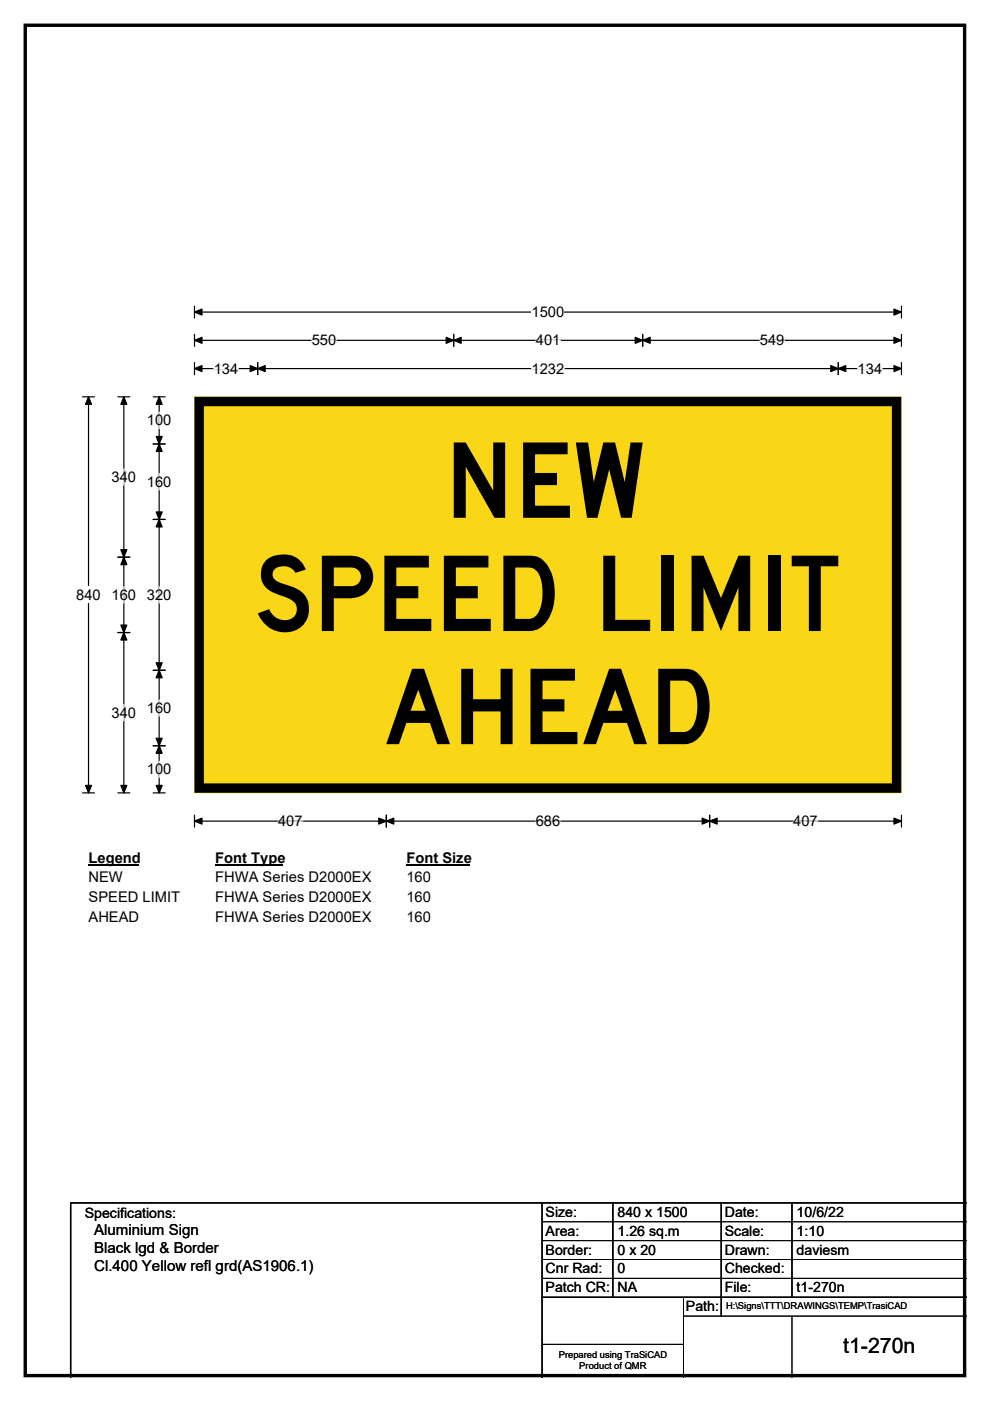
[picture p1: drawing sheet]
<svg xmlns="http://www.w3.org/2000/svg" width="210mm" height="297mm" viewBox="0 0 210 297" stroke-linecap="round" stroke-linejoin="round" font-family="sans-serif">
<path d="M5.4 5.4h199.2v286.3h-199.2z" fill="none" stroke="#000" stroke-width=".72"/>
<path d="M41.3 66.2h149.9M41.3 64.9v2.5M191.2 64.9v2.5" fill="none" stroke="#000" stroke-width=".25"/>
<path d="M41.3 66.2l1.5-.7v1.3zM189.6 65.5l1.6 .7-1.6 .6z" fill="#000" stroke="#000" stroke-width=".25"/>
<path d="M112.8 64.4h6.9v3.5h-6.9z" fill="#fff"/>
<g fill="none" stroke="#000" stroke-width=".25">
<path d="M41.3 72.2h149.9M41.3 70.9v2.5M41.3 76.9v2.5M41.3 78.1h149.9M54.7 76.9v2.5M96.2 70.9v2.5M136.3 70.9v2.5M177.8 76.9v2.5M191.2 70.9v2.5M191.2 76.9v2.5M17.5 84.1h2.5M18.8 84.1v84"/>
<path d="M17.5 168.1h2.5M41.3 172.8v2.6M41.3 174.1h149.9M81.9 172.8v2.6M150.5 172.8v2.6M191.2 172.8v2.6"/>
</g>
<g fill="#000" stroke="#000" stroke-width=".25">
<path d="M41.3 72.2l1.5-.7v1.3zM41.3 78.1l1.5-.6v1.3zM54.7 78.1l1.5-.6v1.3zM53.1 77.5l1.6 .6-1.6 .7zM96.2 72.2l1.6-.7v1.3zM94.6 71.5l1.6 .7-1.6 .6zM134.7 71.5l1.6 .7-1.6 .6zM136.3 72.2l1.6-.7v1.3zM176.2 77.5l1.6 .6-1.6 .7zM177.8 78.1l1.6-.6v1.3zM189.6 71.5l1.6 .7-1.6 .6zM189.6 77.5l1.6 .6-1.6 .7z"/>
<path d="M18.8 84.1l.6 1.6h-1.3zM18.1 166.5h1.3l-.6 1.6zM41.3 174.1l1.5-.6v1.2zM81.9 174.1l1.6-.6v1.2zM80.3 173.5l1.6 .6-1.6 .6zM148.9 173.5l1.6 .6-1.6 .6zM150.5 174.1l1.6-.6v1.2zM189.6 173.5l1.6 .6-1.6 .6z"/>
</g>
<path d="M45.3 78.1h5.2M66.1 72.2h5.2M112.8 78.1h6.9M113.7 72.2h5.2M161.2 72.2h5.2M181.9 78.1h5.2M59 174.1h5.2M113.6 174.1h5.2M168.3 174.1h5.2" fill="none" stroke="#fff" stroke-width=".25"/>
<path d="M16.2 124.4h5.2v3.5h-5.2z" fill="#fff"/>
<path d="M25 84.1h2.5M26.3 84.1v84M32.5 84.1h2.5M32.5 94.1h2.5M33.8 84.1v84M25 118.1h2.5M32.5 110.1h2.5M25 134.1h2.5M32.5 142.1h2.5M32.5 158.1h2.5M25 168.1h2.5M32.5 168.1h2.5" fill="none" stroke="#000" stroke-width=".25"/>
<g fill="#000" stroke="#000" stroke-width=".25">
<path d="M26.3 84.1l.6 1.6h-1.3zM33.8 94.1l.6 1.6h-1.3zM33.8 84.1l.6 1.6h-1.3zM33.1 92.5h1.3l-.6 1.6zM26.3 118.1l.6 1.6h-1.3zM25.6 116.5h1.3l-.6 1.6zM33.1 108.5h1.3l-.6 1.6zM33.8 110.1l.6 1.6h-1.3zM25.6 132.5h1.3l-.6 1.6zM26.3 134.1l.6 1.6h-1.3zM33.1 140.5h1.3l-.6 1.6zM33.8 142.1l.6 1.6h-1.3z"/>
<path d="M33.1 156.5h1.3l-.6 1.6zM33.8 158.1l.6 1.6h-1.3zM25.6 166.5h1.3l-.6 1.6zM33.1 166.5h1.3l-.6 1.6z"/>
</g>
<path d="M26.3 99.4v3.5M33.8 87.4v3.5M33.8 100.4v3.5M26.3 124.4v3.5M33.8 124.4v3.5M26.3 149.4v3.5M33.8 148.4v3.4M33.8 161.4v3.4" fill="none" stroke="#fff" stroke-width=".25"/>
<path d="M18.8 180.1h10.7v3.5h-10.7z" fill="#fff"/>
<path d="M18.8 183.4h10.7" fill="none" stroke="#000" stroke-width=".32"/>
<path d="M45.6 180.1h14.4v3.5h-14.4z" fill="#fff"/>
<path d="M45.6 183.4h14.4" fill="none" stroke="#000" stroke-width=".32"/>
<path d="M86.2 180.1h13.5v3.5h-13.5z" fill="#fff"/>
<path d="M86.2 183.4h13.5" fill="none" stroke="#000" stroke-width=".32"/>
<g fill="#fff">
<path d="M18.8 184.3h7.2v3.5h-7.2z"/>
<path d="M45.6 184.3h33.1v3.5h-33.1z"/>
<path d="M86.2 184.3h5.2v3.5h-5.2z"/>
<path d="M18.8 188.5h19.3v3.5h-19.3z"/>
<path d="M45.6 188.5h33.1v3.5h-33.1z"/>
<path d="M86.2 188.5h5.2v3.5h-5.2z"/>
<path d="M18.7 192.7h10.8v3.5h-10.8z"/>
<path d="M45.6 192.7h33.1v3.5h-33.1z"/>
<path d="M86.2 192.7h5.2v3.5h-5.2z"/>
</g>
<path d="M41.3 84.2h149.9v83.9h-149.9z" fill="#fad716"/>
<path d="M41.3 84.1h149.9v84h-149.9z" fill="none" stroke="#fad716" stroke-width=".21"/>
<path d="M42.2 85.1h148v82h-148z" fill="none" stroke="#000" stroke-width="2"/>
<path d="M115 255v37M130 255v20M153 255v24M168 255v20M205 255h-190v37M115 275h90" fill="none" stroke="#000" stroke-width=".3"/>
<path d="M115 259h90M115 263h90M115 267h90M115 271h90M145 279h60M145 275v17M168 279v13M115 285h30" fill="none" stroke="#000" stroke-width=".21"/>
<g font-size="22.2">
<text x="94.3" y="109.8">NEW</text>
<text x="53.9" y="133.8">SPEED LIMIT</text>
<text x="81.4" y="157.8">AHEAD</text>
</g>
<text font-size="4.5" x="178.9" y="286.9">t1-270n</text>
<g font-size="3.2">
<text x="20" y="261.9">Aluminium Sign</text>
<text x="20" y="265.7">Black lgd &amp; Border</text>
<text x="20" y="269.6">Cl.400 Yellow refl grd(AS1906.1)</text>
</g>
<g font-size="3.1">
<text x="112.8" y="67.2">1500</text>
<text x="66.1" y="73.2">550</text>
<text x="113.7" y="73.2">401</text>
<text x="161.2" y="73.2">549</text>
<text x="45.3" y="79.2">134</text>
<text x="112.8" y="79.2">1232</text>
<text x="181.9" y="79.2">134</text>
<text x="31.2" y="90.2">100</text>
<text x="23.7" y="102.2">340</text>
<text x="31.2" y="103.2">160</text>
<text x="16.2" y="127.2">840</text>
<text x="23.7" y="127.2">160</text>
<text x="31.2" y="127.2">320</text>
<text x="23.7" y="152.1">340</text>
<text x="31.2" y="151.2">160</text>
<text x="31.2" y="164.2">100</text>
<text x="59" y="175.2">407</text>
<text x="113.6" y="175.2">686</text>
<text x="168.3" y="175.2">407</text>
<text x="18.8" y="182.9">Legend</text>
<text x="45.6" y="182.9">Font Type</text>
<text x="86.2" y="182.9">Font Size</text>
<text x="18.8" y="187.1">NEW</text>
<text x="18.8" y="191.3">SPEED LIMIT</text>
<text x="45.6" y="187.1">FHWA Series D2000EX</text>
<text x="45.6" y="191.3">FHWA Series D2000EX</text>
<text x="86.2" y="187.1">160</text>
<text x="86.2" y="191.3">160</text>
<text x="18.8" y="195.5">AHEAD</text>
<text x="45.6" y="195.5">FHWA Series D2000EX</text>
<text x="86.2" y="195.5">160</text>
</g>
<g font-size="3">
<text x="115.7" y="258">Size:</text>
<text x="131" y="258">840 x 1500</text>
<text x="153.7" y="258">Date:</text>
<text x="169" y="258">10/6/22</text>
<text x="18" y="258.2">Specifications:</text>
<text x="115.7" y="262">Area:</text>
<text x="131" y="262">1.26 sq.m</text>
<text x="153.7" y="262">Scale:</text>
<text x="169" y="262">1:10</text>
<text x="115.7" y="266">Border:</text>
<text x="115.7" y="270">Cnr Rad:</text>
<text x="131" y="266">0 x 20</text>
<text x="131" y="270">0</text>
<text x="153.7" y="266">Drawn:</text>
<text x="153.7" y="270">Checked:</text>
<text x="169" y="266">daviesm</text>
<text x="115.7" y="274">Patch CR:</text>
<text x="131" y="274">NA</text>
<text x="153.7" y="274">File:</text>
<text x="169" y="274">t1-270n</text>
<text x="145.5" y="278">Path:</text>
</g>
<g font-size="2">
<text x="154" y="277.6">H:\Signs\TTT\DRAWINGS\TEMP\TrasiCAD</text>
<text x="118.5" y="287.8">Prepared using TraSiCAD</text>
<text x="122.9" y="290.2">Product of QMR</text>
</g>
</svg>
